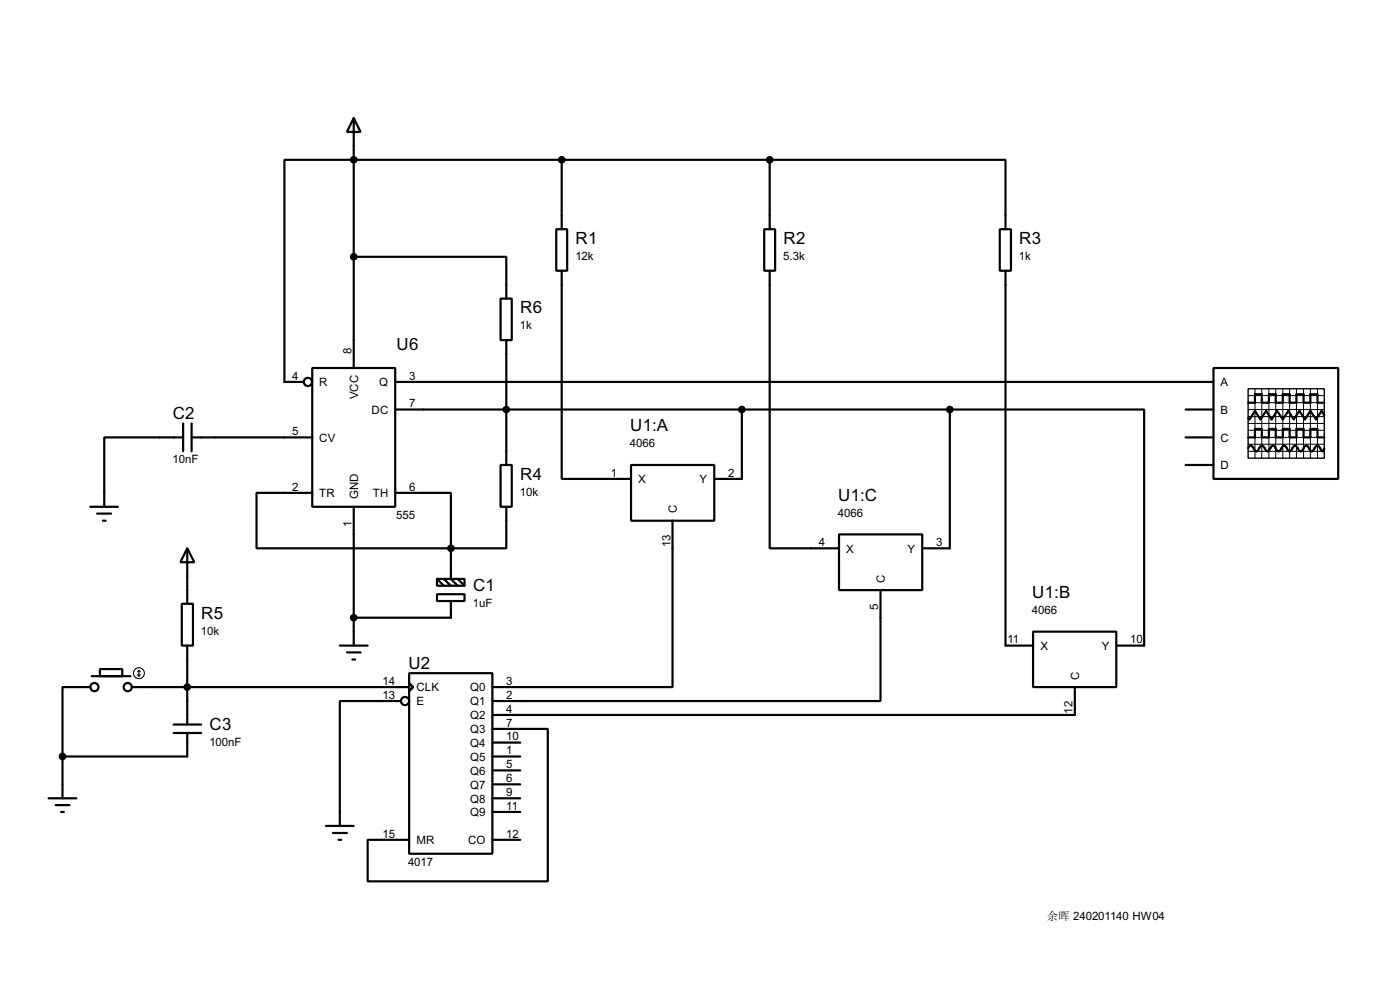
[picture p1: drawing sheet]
<svg xmlns="http://www.w3.org/2000/svg" width="256mm" height="180mm" viewBox="0 0 256 180" stroke-linecap="round" stroke-linejoin="round" font-family="sans-serif">
<g fill="none" stroke="#000" stroke-width=".4">
<path d="M64.8 21.6l1.3 2.6h-2.5zM64.8 21.6v45.8M102.9 29.3v12.7M141 29.3h-88.9v40.6h3.6M141 29.3h43.2v12.7M141 29.3v12.7M64.8 47h28v7.7M91.7 54.7h2.1v7.6h-2.1zM101.9 42h2v7.6h-2zM102.9 49.6v38.1h12.7M140 42h2v7.6h-2zM141 49.6v50.8h12.7"/>
<path d="M183.2 42h2v7.6h-2zM184.2 49.6v68.6h5.1M33.6 77.5v5.1M35.1 77.5v5.1M57.2 67.4h15.2v25.4h-15.2zM72.4 69.9h149.9M72.4 75h101.6M92.8 62.3v22.8M135.9 75v12.7h-5M174 75h35.6v43.2h-5.1M174 75v25.4h-5M217.2 75h5.1"/>
<path d="M222.3 67.4h22.9v20.3h-22.9zM228.7 73.7h1.2v-1.5h1.3v1.5h1.3v-1.5h1.2v1.5h1.3v-1.5h1.3v1.5h1.2v-1.5h1.3v1.5h1.3v-1.5h1.3v1.5h1.2M242.6 76l-.5-.8-1 1.6-1-1.6-1 1.6-1-1.6-1.1 1.6-1-1.6-1 1.6-1-1.6-1 1.6-1-1.6-1.1 1.6-1-1.6-1 1.6-.2-.3M16.6 92.8h5M17.8 94h2.6M18.9 95.3h.5M33.6 80.1h-14.5v12.7M35.1 80.1h22.1M57.2 90.2h-10.2v10.2h35.6M64.8 92.8v25.4M72.4 90.2h10.2v10.2M91.7 85.1h2.1v7.7h-2.1z"/>
<path d="M92.8 92.8v7.6h-10.2M115.6 85.1h15.3v10.2h-15.3zM123.2 95.3v30.5h-33M153.7 97.8h15.3v10.2h-15.3zM217.2 80.1h5.1M217.2 85.1h5.1M228.7 82.1l.2-.4 .3-.1 .2 .1 .5 .8 .3 .1 .2-.1 .5-.8a.6 .6 0 0 1 .9 .5l.4 .4 .2-.1 .5-.8 .3-.1 .3 .1 .5 .8 .2 .1 .3-.1 .5-.8 .3-.1 .2 .1 .5 .8 .3 .1 .2-.1 .5-.8 .3-.1 .2 .1 .5 .8 .3 .1 .2-.1 .5-.8 .3-.1 .3 .1 .5 .8 .2 .1 .3-.1 .2-.4a.54 .54 0 0 1 .8-.4l.5 .8 .3 .1 .2-.5M228.7 80.1h1.2v-1.6h1.3v1.6h1.3v-1.6h1.2v1.6h1.3v-1.6h1.3v1.6h1.2v-1.6h1.3v1.6h1.3v-1.6h1.3v1.6h1.2M33.3 110.5h2.1v7.7h-2.1zM34.3 100.4l1.3 2.5h-2.5zM34.3 100.4v10.1M34.3 118.2v14.4"/>
<path d="M62.3 118.2h5.1M63.6 119.4h2.5M80.1 108.8h5v1.2h-5zM80.1 106h5v1.2h-5zM80.1 106l1.2 1.2M81.3 106l1.3 1.2M82.6 100.4v5.6l1.3 1.2M82.6 110v3.1h-17.8M83.9 106l1.2 1.2M161.3 108v20.3h-71.1M189.3 115.6h15.2v10.2h-15.2zM11.5 138.5v7.6"/>
<path d="M16.6 125.8h-5.1v12.7M16.8 123.8h7.1M18.3 122.5h4.1v1.3h-4.1zM24.2 125.8h50.8M31.8 132.6h5.1M31.8 134.2h5.1M34.3 134.2v4.3h-22.8M64.6 120.7h.5M73.5 128.3h-11.2v22.9M75 123.2h15.2v33.1h-15.2zM75 125l.7 .8-.7 .7zM90.2 133.4h10.2v27.9h-33v-7.6h7.6"/>
<path d="M90.2 138.5h5.1M90.2 135.9h5.1M196.9 125.8v5.1h-106.7M8.9 146.1h5.1M10.2 147.4h2.6M11.2 148.6h.5M59.7 151.2h5.1M61 152.5h2.6M62 153.7h.5M90.2 153.7h5.1M90.2 141h5.1M90.2 143.6h5.1"/>
<path d="M90.2 146.1h5.1M90.2 148.6h5.1"/>
<circle cx="56.4" cy="69.9" r=".75"/>
<circle cx="17.3" cy="125.8" r=".75"/>
<circle cx="23.4" cy="125.8" r=".75"/>
<circle cx="74.2" cy="128.3" r=".75"/>
</g>
<path d="M228.7 71.2h13.9v12.7h-13.9z" fill="none" stroke="#000" stroke-width=".25"/>
<g fill="none" stroke="#000" stroke-width=".18">
<path d="M228.7 75h13.9M228.7 72.4h13.9M228.7 73.7h13.9M228.7 76.3h13.9M228.7 78.8h13.9M228.7 77.5h13.9M229.9 71.2v12.7M231.2 71.2v12.7M232.5 71.2v12.7M233.7 71.2v12.7M235 71.2v12.7M236.3 71.2v12.7"/>
<path d="M237.5 71.2v12.7M238.8 71.2v12.7M240.1 71.2v12.7M241.4 71.2v12.7M228.7 80.1h13.9M228.7 81.3h13.9M228.7 82.6h13.9"/>
</g>
<g fill="none" stroke="#000" stroke-width=".2">
<path d="M25.2 123.5l.3 .3M25.5 122.7v1.1M25.5 122.7l-.3 .3M25.5 122.7l.2 .3M25.7 123.5l-.2 .3"/>
<circle cx="25.4" cy="123.2" r="1"/>
</g>
<g fill="#000" stroke="#000" stroke-width=".4">
<circle cx="64.8" cy="29.3" r=".5"/>
<circle cx="102.9" cy="29.3" r=".5"/>
<circle cx="141" cy="29.3" r=".5"/>
<circle cx="64.8" cy="47" r=".5"/>
<circle cx="92.7" cy="75" r=".5"/>
<circle cx="135.9" cy="75" r=".5"/>
<circle cx="174" cy="75" r=".5"/>
<circle cx="64.8" cy="113.1" r=".5"/>
<circle cx="82.6" cy="100.4" r=".5"/>
<circle cx="11.4" cy="138.5" r=".5"/>
<circle cx="34.3" cy="125.8" r=".5"/>
</g>
<g font-size="3.5">
<text x="105.5" y="44.6">R1</text>
<text x="143.6" y="44.6">R2</text>
<text x="186.7" y="44.6">R3</text>
<text x="95.3" y="57.4">R6</text>
<text x="72.7" y="64">U6</text>
<text x="31.7" y="76.7">C2</text>
<text x="115.5" y="79">U1:A</text>
<text x="95.3" y="87.8">R4</text>
<text x="153.6" y="91.7">U1:C</text>
<text x="36.9" y="113.2">R5</text>
<text x="86.7" y="108.2">C1</text>
<text x="189.1" y="109.4">U1:B</text>
<text x="74.8" y="122.4">U2</text>
<text x="38.4" y="133.6">C3</text>
</g>
<g font-size="2.4">
<text x="105.4" y="47.6">12k</text>
<text x="143.5" y="47.6">5.3k</text>
<text x="186.7" y="47.6">1k</text>
<text x="64.4" y="64.8" transform="rotate(-90 64.4 64.8)">8</text>
<text x="95.2" y="60.3">1k</text>
<text x="53.5" y="69.5">4</text>
<text x="58.5" y="70.7">R</text>
<text x="69.5" y="70.7">Q</text>
<text x="75" y="69.5">3</text>
<text x="223.6" y="70.7">A</text>
<text x="65.6" y="73.1" transform="rotate(-90 65.6 73.1)">VCC</text>
<text x="68.1" y="75.8">DC</text>
<text x="75" y="74.6">7</text>
<text x="223.6" y="75.8">B</text>
<text x="53.5" y="79.7">5</text>
<text x="58.5" y="80.8">CV</text>
<text x="115.4" y="81.8">4066</text>
<text x="223.6" y="80.8">C</text>
<text x="31.6" y="84.8">10nF</text>
<text x="53.5" y="89.8">2</text>
<text x="75" y="89.8">6</text>
<text x="111.9" y="87.3">1</text>
<text x="116.9" y="88.5">X</text>
<text x="128.1" y="88.5">Y</text>
<text x="133.4" y="87.3">2</text>
<text x="223.6" y="85.9">D</text>
<text x="58.5" y="91">TR</text>
<text x="65.6" y="91.4" transform="rotate(-90 65.6 91.4)">GND</text>
<text x="68.3" y="91">TH</text>
<text x="72.6" y="95">555</text>
<text x="95.2" y="90.8">10k</text>
<text x="124" y="94" transform="rotate(-90 124 94)">C</text>
<text x="153.5" y="94.5">4066</text>
<text x="64.4" y="96.5" transform="rotate(-90 64.4 96.5)">1</text>
<text x="122.8" y="100.1" transform="rotate(-90 122.8 100.1)">13</text>
<text x="150" y="100">4</text>
<text x="155" y="101.2">X</text>
<text x="166.2" y="101.2">Y</text>
<text x="171.5" y="100">3</text>
<text x="162.1" y="106.7" transform="rotate(-90 162.1 106.7)">C</text>
<text x="86.6" y="111.1">1uF</text>
<text x="160.9" y="111.7" transform="rotate(-90 160.9 111.7)">5</text>
<text x="189.1" y="112.3">4066</text>
<text x="36.8" y="116.2">10k</text>
<text x="184.6" y="117.8">11</text>
<text x="190.6" y="119">X</text>
<text x="201.8" y="119">Y</text>
<text x="207.1" y="117.8">10</text>
<text x="70.1" y="125.4">14</text>
<text x="92.8" y="125.4">3</text>
<text x="197.7" y="124.5" transform="rotate(-90 197.7 124.5)">C</text>
<text x="70.1" y="127.9">13</text>
<text x="76.3" y="126.6">CLK</text>
<text x="76.3" y="129.1">E</text>
<text x="86.1" y="126.6">Q0</text>
<text x="86.1" y="129.1">Q1</text>
<text x="86.1" y="131.7">Q2</text>
<text x="92.8" y="127.9">2</text>
<text x="92.8" y="130.5">4</text>
<text x="196.5" y="130.6" transform="rotate(-90 196.5 130.6)">12</text>
<text x="38.4" y="136.5">100nF</text>
<text x="86.1" y="134.2">Q3</text>
<text x="86.1" y="136.7">Q4</text>
<text x="92.8" y="133">7</text>
<text x="92.8" y="135.5">10</text>
<text x="86.1" y="139.3">Q5</text>
<text x="86.1" y="141.8">Q6</text>
<text x="92.8" y="138.1">1</text>
<text x="92.8" y="140.6">5</text>
<text x="92.8" y="143.2">6</text>
<text x="86.1" y="144.4">Q7</text>
<text x="86.1" y="146.9">Q8</text>
<text x="86.1" y="149.4">Q9</text>
<text x="92.8" y="145.7">9</text>
<text x="92.8" y="148.2">11</text>
<text x="70.1" y="153.3">15</text>
<text x="76.3" y="154.5">MR</text>
<text x="85.7" y="154.5">CO</text>
<text x="92.8" y="153.3">12</text>
<text x="74.8" y="158.5">4017</text>
</g>
<text font-size="2.1" x="191.8" y="168.4">余晖 240201140 HW04</text>
</svg>
